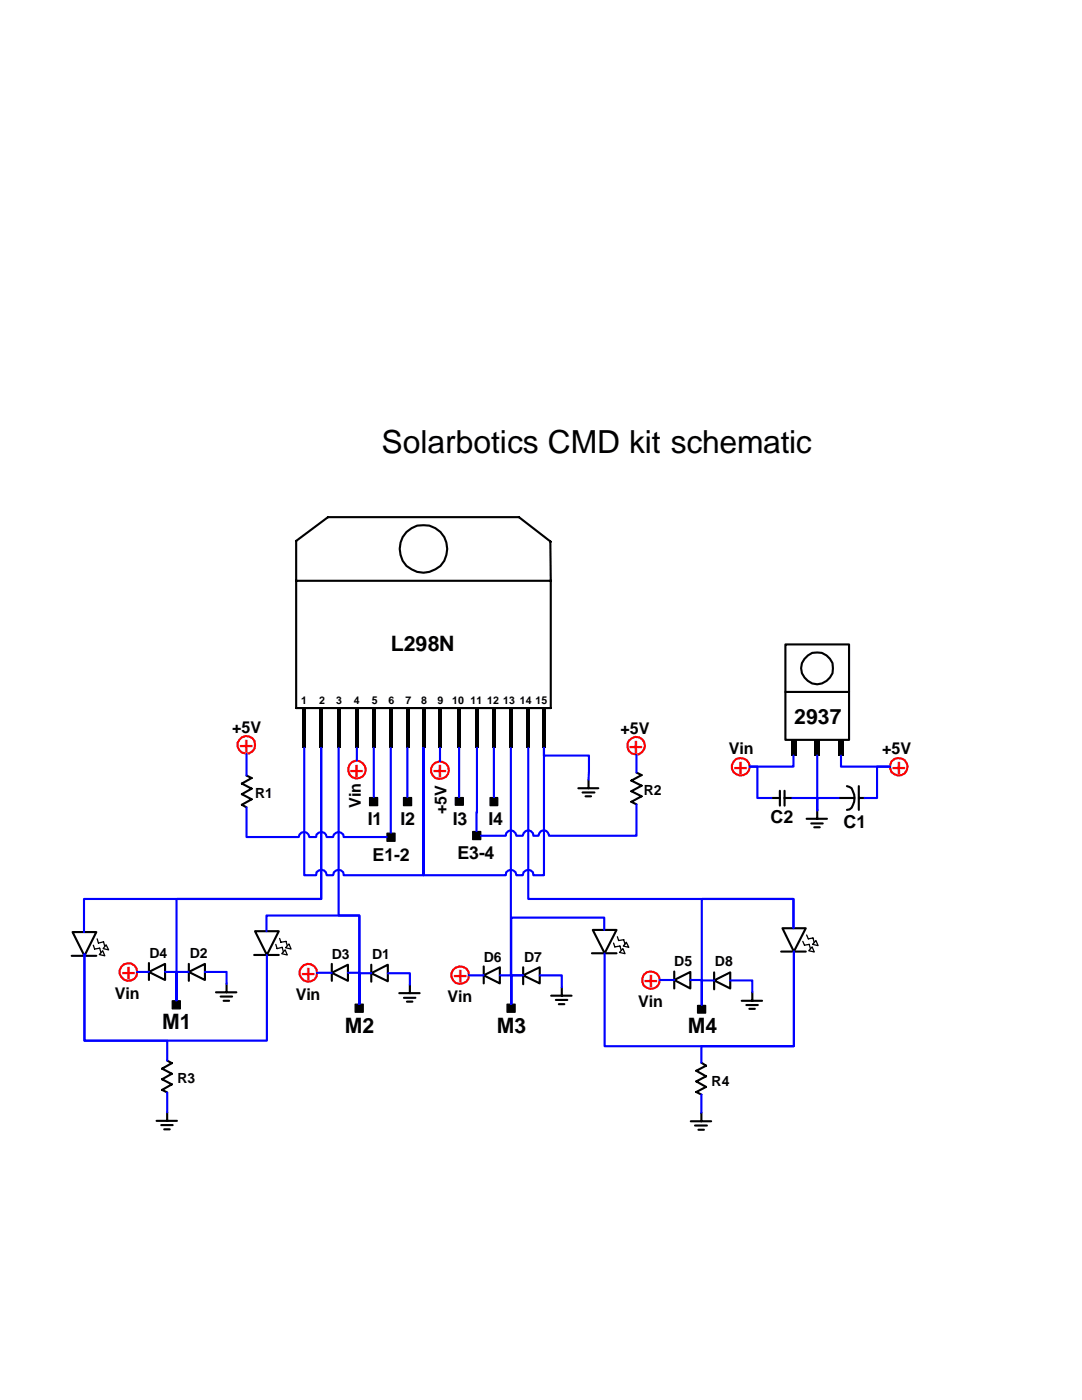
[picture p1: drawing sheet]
<svg xmlns="http://www.w3.org/2000/svg" width="216mm" height="279mm" viewBox="0 0 216 279" stroke-linecap="round" stroke-linejoin="round" font-family="sans-serif">
<g fill="#fff" stroke="#000" stroke-width=".42">
<path d="M156.7 128.6h12.7v19.1h-12.7z" fill-rule="evenodd"/>
<circle cx="163" cy="133.3" r="3.2"/>
</g>
<path d="M59.1 115.9h50.8M109.8 108l.1 7.9M109.9 108.1l-6.4-4.9h-38.1l-6.3 4.7v33.4h50.8v-25.4M156.7 138.1h12.7" fill="none" stroke="#000" stroke-width=".42"/>
<g fill="#000">
<path d="M60.4 141.3h.7v8h-.7zM63.8 141.3h.7v8h-.7zM67.2 141.3h.8v8h-.8zM70.9 141.3h.7v8h-.7zM74.3 141.3h.7v8h-.7zM77.6 141.3h.8v8h-.8zM80.9 141.3h.8v8h-.8zM84.2 141.3h.7v8h-.7zM87.5 141.3h.7v8h-.7zM91.3 141.3h.7v8h-.7zM94.8 141.3h.8v8h-.8zM98.2 141.3h.8v8h-.8z"/>
<path d="M101.6 141.3h.8v8h-.8zM105.1 141.3h.7v8h-.7zM108.2 141.3h.8v8h-.8zM157.8 147.7h1.1v3.1h-1.1zM162.6 147.7h1.1v3.1h-1.1zM167.3 147.7h1.1v3.1h-1.1z"/>
</g>
<circle cx="84.5" cy="109.5" r="4.7" fill="#fff" stroke="#000" stroke-width=".42"/>
<path d="M60.7 149.3v25.4h2.4a1.06 1.06 0 0 1 1-1.1 1.06 1.06 0 0 1 1.1 1.1h1.3a1.06 1.06 0 0 1 1-1.1 1.06 1.06 0 0 1 1.1 1.1h15.9v-25.4v25.4h16.4a1.06 1.06 0 0 1 1.1-1.1 1.06 1.06 0 0 1 1 1.1h1.3a1.06 1.06 0 0 1 1.1-1.1 1.06 1.06 0 0 1 1 1.1h2.1v-25.4M64.1 149.3v30.1h-28.9v20.2" fill="none" stroke="#00f" stroke-width=".42"/>
<path d="M115.4 157.3h4M116.2 158.2h2.4M116.8 158.9h1.1M117.4 155.6v1.7" fill="none" stroke="#000" stroke-width=".42"/>
<path d="M34.4 199.7h1.6v1.6h-1.6z" fill-rule="evenodd" fill="#000" stroke="#000" stroke-width=".25"/>
<path d="M14.5 186h4.7l-2.4 4.8z" fill-rule="evenodd" fill="#fff" stroke="#000" stroke-width=".42"/>
<path d="M14.3 190.8h4.9" fill="none" stroke="#000" stroke-width=".42"/>
<path d="M21.2 188.6l.5 1-1.1-.3z" fill-rule="evenodd" fill="#fff" stroke="#000" stroke-width=".25"/>
<path d="M19.4 187.4l.2 .8 1.1-.2 .2 .9" fill="none" stroke="#000" stroke-width=".25"/>
<path d="M20.5 189.7l.4 1.1-1.1-.3z" fill-rule="evenodd" fill="#fff" stroke="#000" stroke-width=".25"/>
<path d="M18.6 188.6l.3 .8 1-.2 .3 1" fill="none" stroke="#000" stroke-width=".25"/>
<path d="M64.1 149.3v30.1h-47.3v6.6" fill="none" stroke="#00f" stroke-width=".42"/>
<path d="M29.7 194l3.2-1.6v3.2z" fill-rule="evenodd" fill="#fff" stroke="#000" stroke-width=".42"/>
<path d="M29.7 192.2v3.4" fill="none" stroke="#000" stroke-width=".42"/>
<path d="M37.7 194l3.2-1.6v3.2z" fill-rule="evenodd" fill="#fff" stroke="#000" stroke-width=".42"/>
<path d="M37.7 192.4v3.3M43.1 198h4.1M44 198.9h2.3M44.6 199.7h1.1M45.2 196.3v1.7" fill="none" stroke="#000" stroke-width=".42"/>
<circle cx="25.6" cy="194" r="1.75" fill="#fff" stroke="#f00" stroke-width=".42"/>
<path d="M27.3 194h2.4M32.9 194h2.3v5.6v-5.6h2.5M40.9 194h4.3v2.3" fill="none" stroke="#00f" stroke-width=".42"/>
<path d="M70.9 200.4h1.6v1.6h-1.6z" fill-rule="evenodd" fill="#000" stroke="#000" stroke-width=".25"/>
<path d="M66.2 194.1l3.2-1.6v3.2z" fill-rule="evenodd" fill="#fff" stroke="#000" stroke-width=".42"/>
<path d="M66.2 192.4v3.3" fill="none" stroke="#000" stroke-width=".42"/>
<path d="M74.1 194.2l3.3-1.7v3.3z" fill-rule="evenodd" fill="#fff" stroke="#000" stroke-width=".42"/>
<path d="M74.1 192.5v3.4M79.7 198.2h4M80.6 199.1h2.3M81.2 199.9h1.1M81.8 196.5v1.7" fill="none" stroke="#000" stroke-width=".42"/>
<circle cx="61.5" cy="194.1" r="1.75" fill="#fff" stroke="#f00" stroke-width=".42"/>
<path d="M67.6 149.3v33.4h4.1v17.6M63.2 194.1h3M69.4 194.1h2.3v6.2M74.1 194.2h-2.4v6.1M77.4 194.2h4.4v2.3" fill="none" stroke="#00f" stroke-width=".42"/>
<path d="M50.9 185.8h4.7l-2.3 4.8z" fill-rule="evenodd" fill="#fff" stroke="#000" stroke-width=".42"/>
<path d="M50.7 190.6h4.9" fill="none" stroke="#000" stroke-width=".42"/>
<path d="M57.7 188.4l.4 1-1.1-.3z" fill-rule="evenodd" fill="#fff" stroke="#000" stroke-width=".25"/>
<path d="M55.8 187.3l.2 .7 1.1-.1 .2 .8" fill="none" stroke="#000" stroke-width=".25"/>
<path d="M56.9 189.6l.4 1-1.1-.3z" fill-rule="evenodd" fill="#fff" stroke="#000" stroke-width=".25"/>
<path d="M55 188.5l.3 .8 1-.2 .3 .9" fill="none" stroke="#000" stroke-width=".25"/>
<path d="M53.2 185.8v-3.1h18.5v17.6M53.3 190.6v17.1h-36.5v-17.3v17.3h16.6v4M33.4 218v4" fill="none" stroke="#00f" stroke-width=".42"/>
<path d="M33.4 211.7l.9 .5-2 1.1 2 1-2 1.1 2 1-2 1.1 1.1 .5M31.2 223.7h4.1M32.2 224.5h2.3M32.8 225.4h1.1M33.4 222v1.7" fill="none" stroke="#000" stroke-width=".42"/>
<circle cx="71.2" cy="153.6" r="1.78" fill="#fff" stroke="#f00" stroke-width=".42"/>
<path d="M71.2 149.3v2.5M74.6 149.3v9.8M78 149.3v16.9M81.3 149.3v9.8" fill="none" stroke="#00f" stroke-width=".42"/>
<g fill="#000" stroke="#000" stroke-width=".25">
<path d="M73.7 159.2h1.7v1.6h-1.7z" fill-rule="evenodd"/>
<path d="M77.2 166.3h1.6v1.6h-1.6z" fill-rule="evenodd"/>
<path d="M80.5 159.2h1.6v1.6h-1.6z" fill-rule="evenodd"/>
</g>
<circle cx="87.8" cy="153.8" r="1.78" fill="#fff" stroke="#f00" stroke-width=".42"/>
<path d="M87.8 149.3v2.7M91.6 149.3v9.8M95.2 149.3l-.1 16.6M98.6 149.3v9.8" fill="none" stroke="#00f" stroke-width=".42"/>
<g fill="#000" stroke="#000" stroke-width=".25">
<path d="M90.8 159.2h1.7v1.5h-1.7z" fill-rule="evenodd"/>
<path d="M94.3 165.9h1.6v1.7h-1.6z" fill-rule="evenodd"/>
<path d="M97.8 159.2h1.5v1.6h-1.5z" fill-rule="evenodd"/>
<path d="M101.2 200.4h1.6v1.6h-1.6z" fill-rule="evenodd"/>
</g>
<path d="M96.5 194.6l3.2-1.6v3.3z" fill-rule="evenodd" fill="#fff" stroke="#000" stroke-width=".42"/>
<path d="M96.5 192.9v3.4" fill="none" stroke="#000" stroke-width=".42"/>
<path d="M104.4 194.6l3.3-1.6v3.3z" fill-rule="evenodd" fill="#fff" stroke="#000" stroke-width=".42"/>
<path d="M104.4 193v3.4M110 198.7h4M110.9 199.6h2.3M112.1 197v1.7M111.5 200.4h1.1" fill="none" stroke="#000" stroke-width=".42"/>
<circle cx="91.8" cy="194.6" r="1.75" fill="#fff" stroke="#f00" stroke-width=".42"/>
<path d="M93.6 194.6h2.9M99.7 194.6h2.3v5.7v-5.7h2.4M107.7 194.6h4.4v2.4" fill="none" stroke="#00f" stroke-width=".42"/>
<path d="M118.3 185.6h4.7l-2.4 4.6z" fill-rule="evenodd" fill="#fff" stroke="#000" stroke-width=".42"/>
<path d="M118.1 190.2h4.9" fill="none" stroke="#000" stroke-width=".42"/>
<path d="M125 188l.5 1.1-1.1-.3z" fill-rule="evenodd" fill="#fff" stroke="#000" stroke-width=".25"/>
<path d="M123.2 186.9l.2 .8 1.1-.2 .2 1" fill="none" stroke="#000" stroke-width=".25"/>
<path d="M124.3 189.3l.4 1-1.1-.2z" fill-rule="evenodd" fill="#fff" stroke="#000" stroke-width=".25"/>
<path d="M122.4 188.2l.3 .8 1-.2 .3 .9" fill="none" stroke="#000" stroke-width=".25"/>
<path d="M101.9 149.3v45.3h2.4M108.5 149.3v1.5h9l-.1 4.8M120.6 185.6v-2.5h-18.6v17.2" fill="none" stroke="#00f" stroke-width=".42"/>
<path d="M139.2 200.7h1.6v1.5h-1.6z" fill-rule="evenodd" fill="#000" stroke="#000" stroke-width=".25"/>
<path d="M134.5 195.6l3.3-1.6v3.3z" fill-rule="evenodd" fill="#fff" stroke="#000" stroke-width=".42"/>
<path d="M134.5 193.9v3.4" fill="none" stroke="#000" stroke-width=".42"/>
<path d="M142.5 195.7l3.2-1.6v3.2z" fill-rule="evenodd" fill="#fff" stroke="#000" stroke-width=".42"/>
<path d="M142.5 194.1v3.3M148 199.7h4.1M150.1 198v1.7M148.9 200.6h2.3M149.5 201.3h1.1" fill="none" stroke="#000" stroke-width=".42"/>
<circle cx="129.9" cy="195.6" r="1.75" fill="#fff" stroke="#f00" stroke-width=".42"/>
<path d="M131.7 195.6h2.8M137.8 195.6h2.2v4.9v-4.8h2.5M145.7 195.7h4.4v2.3" fill="none" stroke="#00f" stroke-width=".42"/>
<path d="M156.1 185.3h4.7l-2.4 4.6z" fill-rule="evenodd" fill="#fff" stroke="#000" stroke-width=".42"/>
<path d="M155.9 189.9h4.9" fill="none" stroke="#000" stroke-width=".42"/>
<path d="M162.8 187.7l.4 1-1.1-.2z" fill-rule="evenodd" fill="#fff" stroke="#000" stroke-width=".25"/>
<path d="M161 186.6l.3 .8 .9-.2 .3 .9" fill="none" stroke="#000" stroke-width=".25"/>
<path d="M162.1 189l.4 1-1.1-.3z" fill-rule="evenodd" fill="#fff" stroke="#000" stroke-width=".25"/>
<path d="M160.2 187.9l.3 .7 1-.1 .2 .8" fill="none" stroke="#000" stroke-width=".25"/>
<path d="M105.4 149.3v30.1h52.9v5.9v-5.9h-18.3v21.1M163.1 150.8v10.9M120.6 190.2v18.6h37.8v-18.9v18.9h-18.4v3.3M140 218.4v3.7" fill="none" stroke="#00f" stroke-width=".42"/>
<path d="M161 163.4h4M161.9 164.3h2.3M162.5 165.1h1.1M163.1 161.7v1.7M140 212.1l.9 .6-2 1 2 1.1-2 1 2 1.1-2 1 1.1 .5M137.8 223.8h4.1M138.7 224.6h2.4M139.4 225.5h1.1M140 222.1v1.7" fill="none" stroke="#000" stroke-width=".42"/>
<circle cx="147.8" cy="153" r="1.78" fill="#fff" stroke="#f00" stroke-width=".42"/>
<path d="M158.3 150.8v2.2h-8.7" fill="none" stroke="#00f" stroke-width=".42"/>
<circle cx="179.3" cy="153" r="1.75" fill="#fff" stroke="#f00" stroke-width=".42"/>
<path d="M149.6 153h1.5v6.3h2.8M158.1 159.3h5v2.4M167.8 150.8v2.2h9.7h-2.5v6.3h-2.4" fill="none" stroke="#00f" stroke-width=".42"/>
<path d="M49.2 154.8l1 .5-1.9 1.1 1.9 1-1.9 1.1 1.9 1-1.9 1.1 .9 .5M127 154.2l1 .5-2 1.1 2 1-2 1.1 2 1-2 1.1 1 .5M153.9 159.3h1.7M155.6 157.8v3M156.5 157.8v3M156.5 159.3h1.6M167.4 159.3h3M169 156.9l.9 .4a3.2 3.2 0 0 1-.4 4.2l-.5 .1M171.4 159.3h1.2M171.4 156.9v4.7" fill="none" stroke="#000" stroke-width=".42"/>
<g fill="#fff" stroke="#f00" stroke-width=".42">
<circle cx="49.1" cy="148.7" r="1.75"/>
<circle cx="126.9" cy="148.8" r="1.75"/>
</g>
<path d="M49.2 150.5v4.3M127 150.6v3.6M167.4 159.3h-4.3v2.4M49.2 161.1v5.9h10.4a1.06 1.06 0 0 1 1.1-1 1.06 1.06 0 0 1 1 1h1.4a1.06 1.06 0 0 1 1-1 1.06 1.06 0 0 1 1.1 1h1.3a1.06 1.06 0 0 1 1-1 1.06 1.06 0 0 1 1.1 1h8.5M127 160.5v6.3h-17.4a1.06 1.06 0 0 0-1.1-1.1 1.06 1.06 0 0 0-1.1 1.1h-1a1.03 1.03 0 0 0-.7-1 1.03 1.03 0 0 0-1.2 .5l-.2 .5h-1.3a1.09 1.09 0 0 0-.8-1 1.09 1.09 0 0 0-1.2 .5l-.1 .5h-4.9" fill="none" stroke="#00f" stroke-width=".42"/>
<text font-size="6.3" x="76.1" y="90.4">Solarbotics CMD kit schematic</text>
<g font-size="4.9" fill="#f00">
<text x="47.8" y="150.4">+</text>
<text x="69.8" y="155.3">+</text>
<text x="86.4" y="155.4">+</text>
<text x="125.5" y="150.5">+</text>
<text x="146.4" y="154.7">+</text>
<text x="178" y="154.7">+</text>
<text x="24.2" y="195.7">+</text>
<text x="60.1" y="195.8">+</text>
<text x="90.4" y="196.3">+</text>
<text x="128.4" y="197.3">+</text>
</g>
<g font-size="4.2">
<text x="78" y="129.9">L298N</text>
<text x="158.5" y="144.5">2937</text>
<text x="32.3" y="205.4">M1</text>
<text x="68.8" y="206.1">M2</text>
<text x="99.1" y="206.1">M3</text>
<text x="137.2" y="206.1">M4</text>
</g>
<g font-size="3.6">
<text x="73.4" y="164.6">I1</text>
<text x="79.9" y="164.6">I2</text>
<text x="90.3" y="164.6">I3</text>
<text x="97.5" y="164.6">I4</text>
<text x="153.8" y="164.2">C2</text>
<text x="168.3" y="165.2">C1</text>
<text x="74.3" y="171.8">E1-2</text>
<text x="91.3" y="171.4">E3-4</text>
</g>
<g font-size="3.2">
<text x="46.3" y="146.2">+5V</text>
<text x="123.8" y="146.6">+5V</text>
<text x="145.5" y="150.5">Vin</text>
<text x="176" y="150.5">+5V</text>
<text x="72" y="161.2" transform="rotate(-90 72 161.2)">Vin</text>
<text x="89.1" y="162.5" transform="rotate(-90 89.1 162.5)">+5V</text>
<text x="22.9" y="199.4">Vin</text>
<text x="59" y="199.5">Vin</text>
<text x="89.3" y="199.9">Vin</text>
<text x="127.3" y="200.9">Vin</text>
</g>
<g font-size="2.8">
<text x="50.9" y="159.2">R1</text>
<text x="128.4" y="158.8">R2</text>
<text x="29.8" y="191.3">D4</text>
<text x="37.8" y="191.3">D2</text>
<text x="66.2" y="191.4">D3</text>
<text x="74.3" y="191.4">D1</text>
<text x="96.5" y="191.9">D6</text>
<text x="104.6" y="191.9">D7</text>
<text x="134.5" y="192.9">D5</text>
<text x="142.7" y="192.9">D8</text>
<text x="35.4" y="216.1">R3</text>
<text x="142" y="216.7">R4</text>
</g>
<g font-size="2.1">
<text x="60.1" y="140.5">1</text>
<text x="63.7" y="140.5">2</text>
<text x="67.1" y="140.5">3</text>
<text x="70.6" y="140.5">4</text>
<text x="74.2" y="140.5">5</text>
<text x="77.6" y="140.5">6</text>
<text x="80.9" y="140.5">7</text>
<text x="84.1" y="140.5">8</text>
<text x="87.3" y="140.5">9</text>
<text x="90.3" y="140.5">10 11</text>
<text x="97.2" y="140.5">12</text>
<text x="100.4" y="140.5">13 14 15</text>
</g>
</svg>
